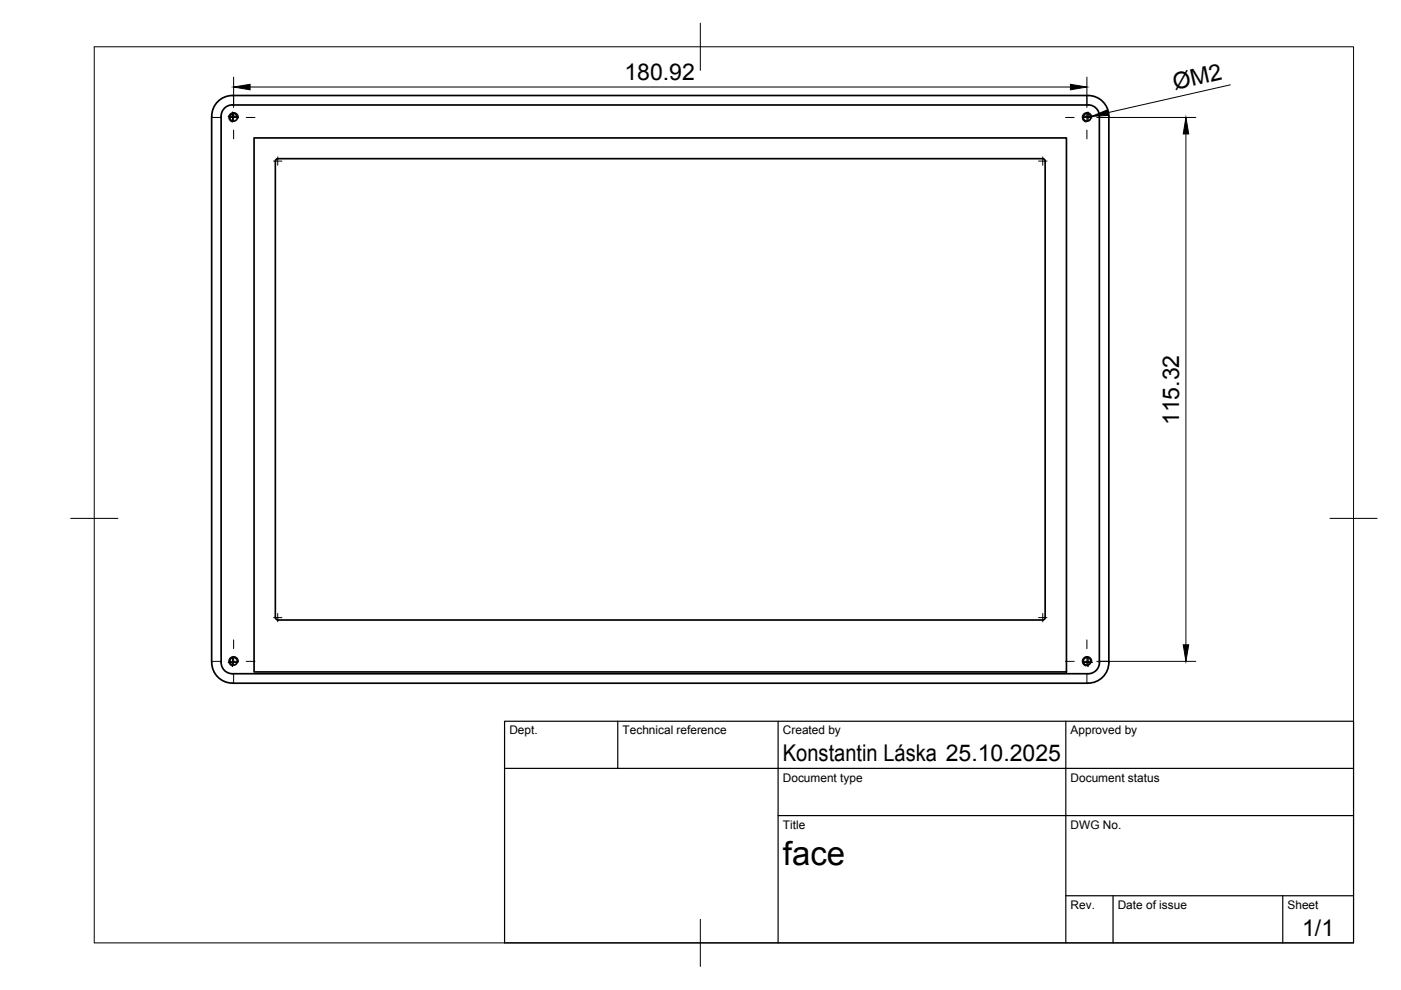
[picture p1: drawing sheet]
<svg xmlns="http://www.w3.org/2000/svg" width="297mm" height="210mm" viewBox="0 0 297 210" stroke-linecap="round" stroke-linejoin="round" font-family="sans-serif">
<!-- layer: Visible -->
<g fill="none" stroke="#000" stroke-width=".36">
<path d="M53.9 29.2h172.2v113.3h-172.2zM58.4 34.2v96.8M58.4 34.1l.1-.2 .4-.3 162.4 .1 .3 .4v96.9M230.7 22.3l-181.4-.1a2.4 2.4 0 0 0-2.4 2.5v115.7a2.4 2.4 0 0 0 2.4 2.4h181.4M230.7 20.2h-181.4a4.4 4.4 0 0 0-4.4 4.4v115.9a4.4 4.4 0 0 0 4.4 4.3l181.4 .1M230.7 20.2a4.4 4.4 0 0 1 4.4 4.4v115.9a4.4 4.4 0 0 1-4.4 4.3M230.7 22.2a2.4 2.4 0 0 1 2.4 2.4M233.1 24.7v115.8M58.4 130.9l.1 .3 .4 .3 162.2-.1 .4-.2 .1-.3M233.1 140.4a2.4 2.4 0 0 1-2.4 2.4"/>
<circle cx="49.5" cy="24.9" r=".81"/>
<circle cx="230.5" cy="24.9" r=".81"/>
<circle cx="49.5" cy="140.2" r=".81"/>
<circle cx="230.5" cy="140.2" r=".81"/>
</g>
<!-- layer: Visible Narrow -->
<path d="M50.5 25.1a1.03 1.03 0 0 0-.8-1.2 1.03 1.03 0 0 0-1.2 .8 1.03 1.03 0 0 0 .8 1.2M231.5 25.1a1.03 1.03 0 0 0-.8-1.2 1.03 1.03 0 0 0-1.2 .8 1.03 1.03 0 0 0 .8 1.2M50.5 140.4a1.03 1.03 0 0 0-.8-1.2 1.03 1.03 0 0 0-1.2 .8 1.03 1.03 0 0 0 .8 1.2M231.5 140.4a1.03 1.03 0 0 0-.8-1.2 1.03 1.03 0 0 0-1.2 .8 1.03 1.03 0 0 0 .8 1.2" fill="none" stroke="#000" stroke-width=".21"/>
<!-- layer: BORDER -->
<path d="M20 9.9h267v190h-267zM148.5 4.9v10M15 109.9h10M282 109.9h10M148.5 194.9v10" fill="none" stroke="#000" stroke-width=".21"/>
<!-- layer: TITLEBLOCK -->
<path d="M107 152.9h180v47h-180zM131 152.9v10M165 152.9v47M226 152.9v47M107 162.9h180M165 172.9h122M226 189.9h61M236 189.9v10M272 189.9v10" fill="none" stroke="#000" stroke-width=".25"/>
<!-- layer: Smart Centers -->
<g fill="none" stroke="#000" stroke-width=".21">
<path d="M45 24.9h1.8M48.4 24.7h1.8M48.6 24.9h1.8M49.3 23.8v1.7M49.5 20.4v1.8M49.5 24v1.8M49.5 27.6v1.8M52.2 24.9h1.9M58 34.2h1.8M58.9 33.3v1.7M220.2 34.2h1.8M221.1 33.3v1.7"/>
<path d="M225.9 24.9h1.9M229.6 24.9h1.7M229.8 24.7h1.8M230.4 20.4v1.8M230.4 24v1.8M230.4 27.6v1.8M230.7 23.8v1.7M233.1 24.9h1.9M49.3 139.6v1.7M49.5 135.7v1.8M49.5 139.3v1.8M58 131h1.8"/>
<path d="M58.9 130.1v1.7M220.2 131h1.8M221.1 130.1v1.7M230.4 135.7v1.8M230.4 139.3v1.8M230.7 139.6v1.7M45 140.2h1.8M48.4 140.5h1.8M48.6 140.2h1.8M49.5 142.9v1.9M52.2 140.2h1.9M225.9 140.2h1.9"/>
<path d="M229.6 140.2h1.7M229.8 140.5h1.8M230.4 142.9v1.9M233.1 140.2h1.9"/>
</g>
<!-- layer: FD_Dimensions -->
<path d="M49.5 16.4v6.4M53 18.5h173.9M230.4 16.4v6.4M260.9 18l-26 5.9M231.5 24.7l-1.1 .2M232.5 24.9h21M251.4 28.4v108.3M232.5 140.2h21" fill="none" stroke="#000" stroke-width=".21"/>
<path d="M49.5 18.5l3.5-.6v1.1zM226.9 17.9l3.5 .6-3.5 .5zM231.5 24.7l3.2-1.4 .3 1.2zM251.4 24.9l.6 3.5h-1.1zM250.9 136.7h1.1l-.6 3.5z" fill="#000" stroke="#000" stroke-width=".21"/>
<text font-size="7" x="166" y="183.4">face</text>
<g font-size="4.9">
<text x="132.4" y="17">180.92</text>
<text x="249.1" y="19.1" transform="rotate(-13 249.1 19.1)">ØM2</text>
<text x="250" y="90.2" transform="rotate(-90 250 90.2)">115.32</text>
<text x="166" y="161.4">Konstantin Láska 25.10.2025</text>
<text x="276.1" y="198.6">1/1</text>
</g>
<g font-size="2.5">
<text x="108" y="155.7">Dept.</text>
<text x="132" y="155.7">Technical reference</text>
<text x="166" y="155.7">Created by</text>
<text x="227" y="155.7">Approved by</text>
<text x="166" y="165.7">Document type</text>
<text x="227" y="165.7">Document status</text>
<text x="166" y="175.7">Title</text>
<text x="227" y="175.7">DWG No.</text>
<text x="227" y="192.7">Rev.</text>
<text x="237" y="192.7">Date of issue</text>
<text x="273" y="192.7">Sheet</text>
</g>
</svg>
